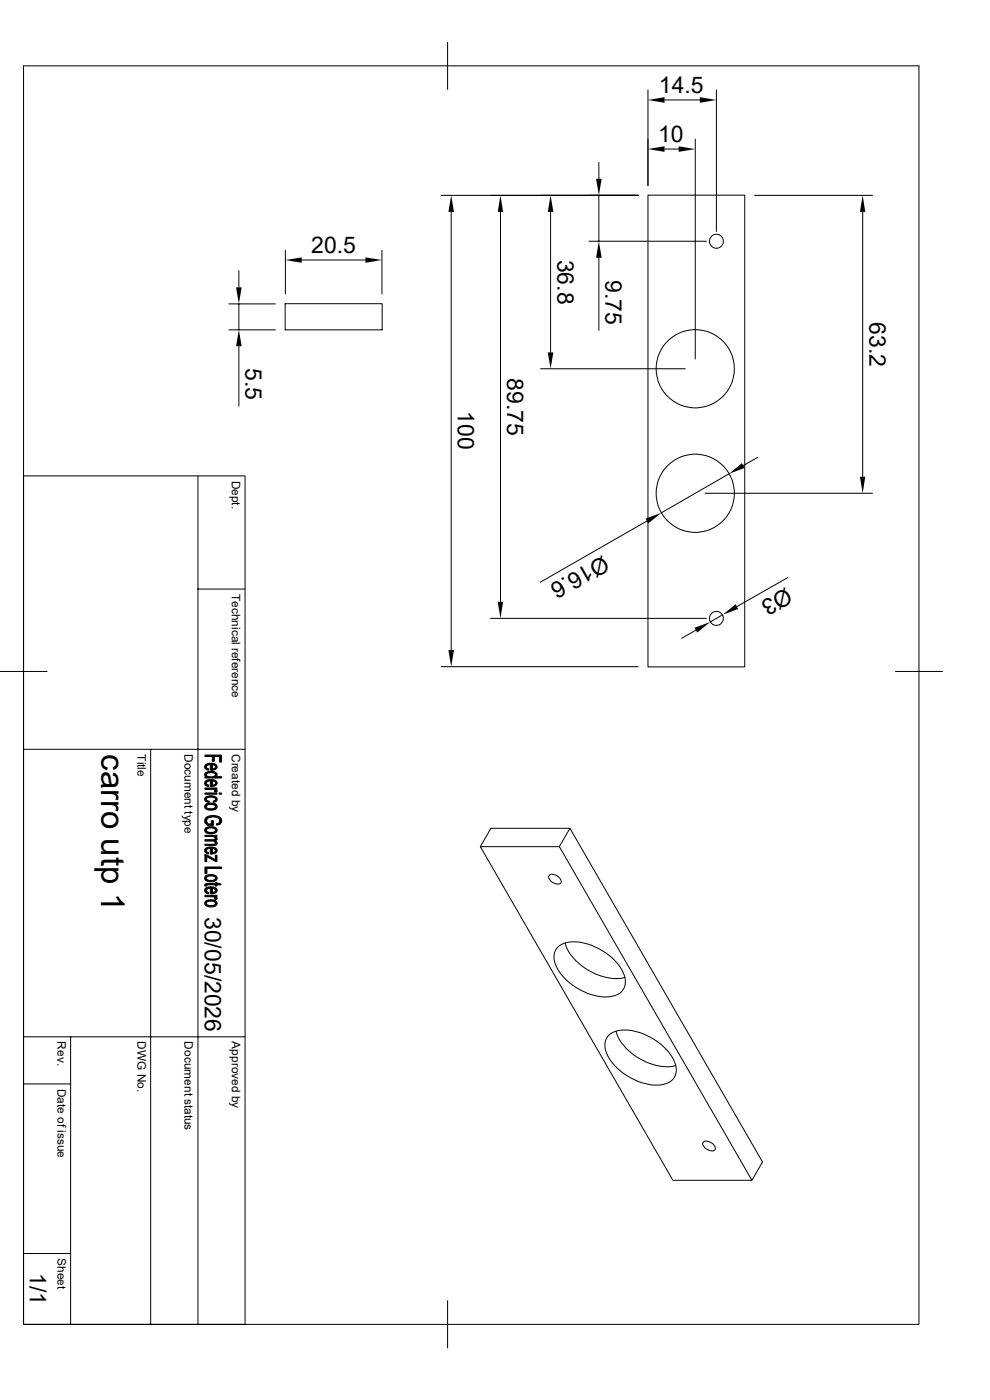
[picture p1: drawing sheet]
<svg xmlns="http://www.w3.org/2000/svg" width="210mm" height="297mm" viewBox="0 0 210 297" stroke-linecap="round" stroke-linejoin="round" font-family="sans-serif">
<g fill="none" stroke="#000" stroke-width=".21">
<path d="M5 14h189.9v267h-189.9zM95 9v10M137.5 19.1v20.3M152 19.1v30M127 34.5v3.4M141 21.2h7.5M141 31.6h3M147.5 29.5v46.7M50.7 57.4v3.6M60.5 53.1v9.3M64 55.2h13.5M81 53.1v9.3"/>
<path d="M95.7 45v92.9M106.2 45v82.7M116.8 45v29.8M124.9 51.2h25M127 41.4v9.8M127 54.7v15.4M135.4 41.4h-41.8M137.5 41.4h20.5v100.1h-20.5zM160.1 41.4h25M183 45v56.1M48.6 70h9.8M48.6 64.5h9.8"/>
<path d="M50.7 64.5v5.5M50.7 73.4v12.7M60.5 64.4h20.6v5.6h-20.6zM114.7 78.2h30.7M160.7 97l-3 1.8M5 101h47v180h-47M42 101v180M137.2 110.5l-22.6 13M149.6 104.6h35.5M154.7 100.5l-14.4 8.3M42 125h10M104.1 131.2h45.8"/>
<path d="M147.6 133.7l-3 1.7M153.3 130.4l-2.6 1.6M167.1 122.6l-10.8 6.1M0 142.5h10M5 159h47M32 159v122M93.6 141.4h41.8M189.9 142.5h10M101.9 179.6h16.8l40.8 70.8h-16.8zM101.9 179.6l2.2-3.9h16.8l40.9 70.8-2.3 3.9M120.9 175.7l-2.2 3.9M116.6 185.6a1.77 1.77 0 0 1 2.4 1.7 1.66 1.66 0 0 1-2.3-.6l-.2-.3a.55 .55 0 0 1 .1-.8z"/>
<path d="M5 220h47M15 220v61M118.2 201.1a6.3 6.3 0 0 1 6.5-.8 12.1 12.1 0 0 1 7.8 6.8 3.2 3.2 0 0 1-3.1 4.4 12.4 12.4 0 0 1-11.5-6.6 3.5 3.5 0 0 1 .3-3.8zM119.9 200a11 11 0 0 0 7.5 7l2.4 .6h1.5l1.2-.3M129 219.8a6.3 6.3 0 0 1 6.5-.8 12.1 12.1 0 0 1 7.8 6.8 3.2 3.2 0 0 1-3.1 4.4 12.4 12.4 0 0 1-11.5-6.6 3.5 3.5 0 0 1 .3-3.8zM130.7 218.7a11 11 0 0 0 7.5 7l2.4 .6h1.5l1.2-.2M5 230h10M149.3 242.2a1.77 1.77 0 0 1 2.4 1.7 1.66 1.66 0 0 1-2.3-.6l-.2-.3a.55 .55 0 0 1 .1-.8zM5 265.9h10M95 275.9v10.1"/>
<circle cx="152" cy="51.2" r="1.49"/>
<circle cx="147.5" cy="78.2" r="8.3"/>
<circle cx="147.5" cy="104.7" r="8.3"/>
<circle cx="152" cy="131.2" r="1.49"/>
</g>
<g fill="#000" stroke="#000" stroke-width=".21">
<path d="M43.5 164.1l.3-.2v.9l-.3-.2z" fill-rule="evenodd"/>
<path d="M43.6 162.3l.2-.2v.8l.5 .2-.1 .3a.73 .73 0 0 1-.7-.3 .73 .73 0 0 1 .1-.8z" fill-rule="evenodd"/>
<path d="M43.5 165.8l.3-.2v.7l.5 .3-.1 .2a.72 .72 0 0 1-.7-1z" fill-rule="evenodd"/>
<path d="M43.6 169.2l.2-.2v.8l.6 .2v.2a.69 .69 0 0 1-.8-.2 .69 .69 0 0 1 0-.8z" fill-rule="evenodd"/>
<path d="M43.8 173.4v.8l.3 .5 .7 .1v-.7h.5v1h-1.4l-.2-.2-.3-.5v-.5z" fill-rule="evenodd"/>
<path d="M45.6 177.5l.1 .4z" fill-rule="evenodd"/>
<path d="M43.8 162.1l.6-.2 .9 .1 .4 .1v.6l-.2-.4-.5-.1v1.2h-.4v-1.2l-.6 .1-.2 .4z" fill-rule="evenodd"/>
<path d="M43.8 165.6l.5-.2h1l.4 .2v.5l-.2-.3-.5-.1v1.2h-.4v-1.2l-.6 .1-.2 .4z" fill-rule="evenodd"/>
<path d="M45.2 170l.5-.4v.5l-.4 .1z" fill-rule="evenodd"/>
<path d="M43.8 170.6l.9-.3 .7 .1 .3 .2v.5a1.24 1.24 0 0 0-1.9 0z" fill-rule="evenodd"/>
<path d="M43.8 175.6l.5-.2 1.2 .1 .2 .1v.5a1.24 1.24 0 0 0-1.9 0z" fill-rule="evenodd"/>
<path d="M43.5 178.1h2.1l.1 .7-.2-.3-.3-.1h-1.7z" fill-rule="evenodd"/>
<path d="M43.8 179.9l.5-.2h1l.4 .2v.6l-.2-.4-.5-.1v1.2h-.4v-1.2l-.6 .1-.2 .4z" fill-rule="evenodd"/>
<path d="M43.5 168.2h2.5v.3h-2.5z" fill-rule="evenodd"/>
<path d="M43.5 167.2h2.5v.2h-.4v.4l-.5-.3h-1.6z" fill-rule="evenodd"/>
<path d="M43.5 177.2h2.5v.3h-.4v.2l-.5-.2h-1.6z" fill-rule="evenodd"/>
<path d="M45 162.2v.9h.2l.5-.3v-.7a.68 .68 0 0 1 .3 .9 .68 .68 0 0 1-.8 .4h-.2z" fill-rule="evenodd"/>
<path d="M43.8 163.9l.9-.2a.97 .97 0 0 1 1.3 .8l-.3 .3v-.5a1.29 1.29 0 0 0-1.9 .1z" fill-rule="evenodd"/>
<path d="M45 165.7l.1 .9 .6-.4v-.6a.68 .68 0 0 1 .3 .9 .68 .68 0 0 1-.8 .3l-.2 .1z" fill-rule="evenodd"/>
<path d="M45.6 167.4l.5 .3-.2 .4-.4-.1z" fill-rule="evenodd"/>
<path d="M43.8 169l1.2-.2a.84 .84 0 0 1 1 1l-.3 .3v-.5a1.28 1.28 0 0 0-1.8-.3l-.1 .2z" fill-rule="evenodd"/>
<path d="M43.5 170.8l.3-.2v.5a1.26 1.26 0 0 0 1.7 .3l.2-.2v-.6a.74 .74 0 0 1 .3 .9 .74 .74 0 0 1-.9 .4h-.3a.99 .99 0 0 1-1.4-1z" fill-rule="evenodd"/>
<path d="M43.5 175.8l.3-.2v.5a1.26 1.26 0 0 0 1.7 .3l.2-.3v-.5a.74 .74 0 0 1 .3 .9 .74 .74 0 0 1-.9 .4h-.3a.99 .99 0 0 1-1.4-.8z" fill-rule="evenodd"/>
<path d="M45.7 177.5a.48 .48 0 0 1 .4 .5 .48 .48 0 0 1-.5 .4z" fill-rule="evenodd"/>
<path d="M43.5 179.1h1.9l.3-.2v-.5a.5 .5 0 0 1 .3 .7 .5 .5 0 0 1-.7 .3h-1.8z" fill-rule="evenodd"/>
<path d="M45.9 174.8a.72 .72 0 0 0 .8-.7v.7l-.7 .2z" fill-rule="evenodd"/>
<path d="M46.5 168.2h.5v.3h-.5z" fill-rule="evenodd"/>
<path d="M43.5 160.2h3.5v1.5h-.4v-1.2h-1.1v1h-.5v-1h-1.5z" fill-rule="evenodd"/>
<path d="M43.8 164.5a1.33 1.33 0 0 0 1.9-.2v.5h1.3v.3h-3.5v-.3h.3z" fill-rule="evenodd"/>
<path d="M43.8 173.4l1.1-.4 .9 .1 .8 .2a.9 .9 0 0 1 .1 1.5v-.7a1.58 1.58 0 0 0-2.3-.7l-.4 .3-.2 .5z" fill-rule="evenodd"/>
<path d="M43.5 181.4l.3 .3 .1 1.1h-.4z" fill-rule="evenodd"/>
<path d="M43.5 187.6l.4-.1v.5h-.4z" fill-rule="evenodd"/>
<path d="M43.5 180.1l.3-.2v.7l.5 .3-.1 .3a.76 .76 0 0 1-.7-1.1z" fill-rule="evenodd"/>
<path d="M43.5 188.6l.3-.3v.8l.5 .3-.1 .2a.72 .72 0 0 1-.7-1z" fill-rule="evenodd"/>
<path d="M43.5 181.4h.3l1.9 1v.4l-1.9-1.1z" fill-rule="evenodd"/>
<path d="M43.8 185.8l.6-.3 .9 .1 .4 .2v.5a1.27 1.27 0 0 0-1.8-.2l-.1 .2z" fill-rule="evenodd"/>
<path d="M43.8 188.3l.8-.2 .8 .1 .3 .1v.6l-.2-.3-.5-.2v1.2h-.4v-1.2l-.6 .2-.2 .3z" fill-rule="evenodd"/>
<path d="M43.8 191.1l.8-.2 .8 .1 .3 .1v.5a1.24 1.24 0 0 0-1.9 0z" fill-rule="evenodd"/>
<path d="M45.7 181.4h.3v1.4h-.3z" fill-rule="evenodd"/>
<path d="M43.5 189.9h2.5v.3h-.4v.3l-.4-.3h-1.7z" fill-rule="evenodd"/>
<path d="M45 180l.1 .9 .5-.1 .1-.2v-.7a.68 .68 0 0 1 .3 .9 .68 .68 0 0 1-.8 .3l-.2 .1z" fill-rule="evenodd"/>
<path d="M43.5 185.9l.3-.1v.5a1.25 1.25 0 0 0 1.9 0v-.5a.72 .72 0 0 1 .3 .9 .72 .72 0 0 1-.9 .3h-.7a.79 .79 0 0 1-.8-.2 .79 .79 0 0 1-.1-.9z" fill-rule="evenodd"/>
<path d="M45 188.4v1l.7-.3v-.8a.67 .67 0 0 1 .3 .8 .67 .67 0 0 1-.7 .5h-.3z" fill-rule="evenodd"/>
<path d="M45.6 190.2l.5 .3-.2 .3h-.4z" fill-rule="evenodd"/>
<path d="M43.5 191.3l.3-.2v.5a1.26 1.26 0 0 0 1.7 .4l.2-.3v-.6a.7 .7 0 0 1 .3 .9 .7 .7 0 0 1-.8 .4h-.4a1.05 1.05 0 0 1-1.4-.8z" fill-rule="evenodd"/>
<path d="M43.9 187.5l1.8-.1v-.2h.3v.2h.7l.2 .3h-.9v.3h-.3v-.3h-1.8v.1z" fill-rule="evenodd"/>
<path d="M43.5 183.9h3.5v.3h-3.1v1.1h-.4z" fill-rule="evenodd"/>
</g>
<g fill="#000">
<path d="M126.4 37.9h1.2l-.6 3.5zM137.5 21.2l3.5-.6v1.2zM137.5 31.6l3.5-.6v1.2zM144 31l3.5 .6-3.5 .6zM148.5 20.6l3.5 .6-3.5 .6zM60.5 55.2l3.5-.6v1.2zM77.5 54.6l3.5 .6-3.5 .6zM95.7 41.4l.6 3.6h-1.2zM106.2 41.4l.5 3.6h-1.1zM116.8 41.4l.6 3.6h-1.2zM127 51.2l.6 3.5h-1.2zM183 41.4l.6 3.6h-1.2z"/>
<path d="M50.1 61h1.2l-.6 3.5zM50.7 70l.6 3.4h-1.2zM116.2 74.8h1.2l-.6 3.4zM154.7 100.5l2.7-2.2 .6 1zM136.9 110l3.4-1.2-2.8 2.2zM182.4 101.1h1.2l-.6 3.5zM95.1 137.9h1.2l-.6 3.5zM105.6 127.7h1.1l-.5 3.5zM147.3 133.2l3.4-1.2-2.8 2.2zM153.3 130.4l2.7-2.2 .6 1z"/>
</g>
<text font-size="7" x="21.5" y="160" transform="rotate(90 21.5 160)">carro utp 1</text>
<g font-size="4.9">
<text x="139.8" y="19.7">14.5</text>
<text x="139.6" y="30.2">10</text>
<text x="66" y="53.7">20.5</text>
<text x="118.2" y="55.1" transform="rotate(90 118.2 55.1)">36.8</text>
<text x="128.5" y="59.4" transform="rotate(90 128.5 59.4)">9.75</text>
<text x="184.4" y="68.3" transform="rotate(90 184.4 68.3)">63.2</text>
<text x="52.1" y="78.1" transform="rotate(90 52.1 78.1)">5.5</text>
<text x="107.6" y="80.2" transform="rotate(90 107.6 80.2)">89.75</text>
<text x="97.2" y="87.2" transform="rotate(90 97.2 87.2)">100</text>
<text x="127.9" y="117.6" transform="rotate(150 127.9 117.6)">Ø16.6</text>
<text x="166.8" y="124.5" transform="rotate(150 166.8 124.5)">Ø3</text>
<text x="43.5" y="194.5" transform="rotate(90 43.5 194.5)">30/05/2026</text>
<text x="6.3" y="270" transform="rotate(90 6.3 270)">1/1</text>
</g>
<g font-size="2.5">
<text x="49.2" y="102" transform="rotate(90 49.2 102)">Dept.</text>
<text x="49.2" y="126" transform="rotate(90 49.2 126)">Technical reference</text>
<text x="29.2" y="160" transform="rotate(90 29.2 160)">Title</text>
<text x="39.2" y="160" transform="rotate(90 39.2 160)">Document type</text>
<text x="49.2" y="160" transform="rotate(90 49.2 160)">Created by</text>
<text x="12.2" y="220.9" transform="rotate(90 12.2 220.9)">Rev.</text>
<text x="29.2" y="220.9" transform="rotate(90 29.2 220.9)">DWG No.</text>
<text x="39.2" y="220.9" transform="rotate(90 39.2 220.9)">Document status</text>
<text x="49.2" y="220.9" transform="rotate(90 49.2 220.9)">Approved by</text>
<text x="12.2" y="231" transform="rotate(90 12.2 231)">Date of issue</text>
<text x="12.2" y="266.9" transform="rotate(90 12.2 266.9)">Sheet</text>
</g>
</svg>
